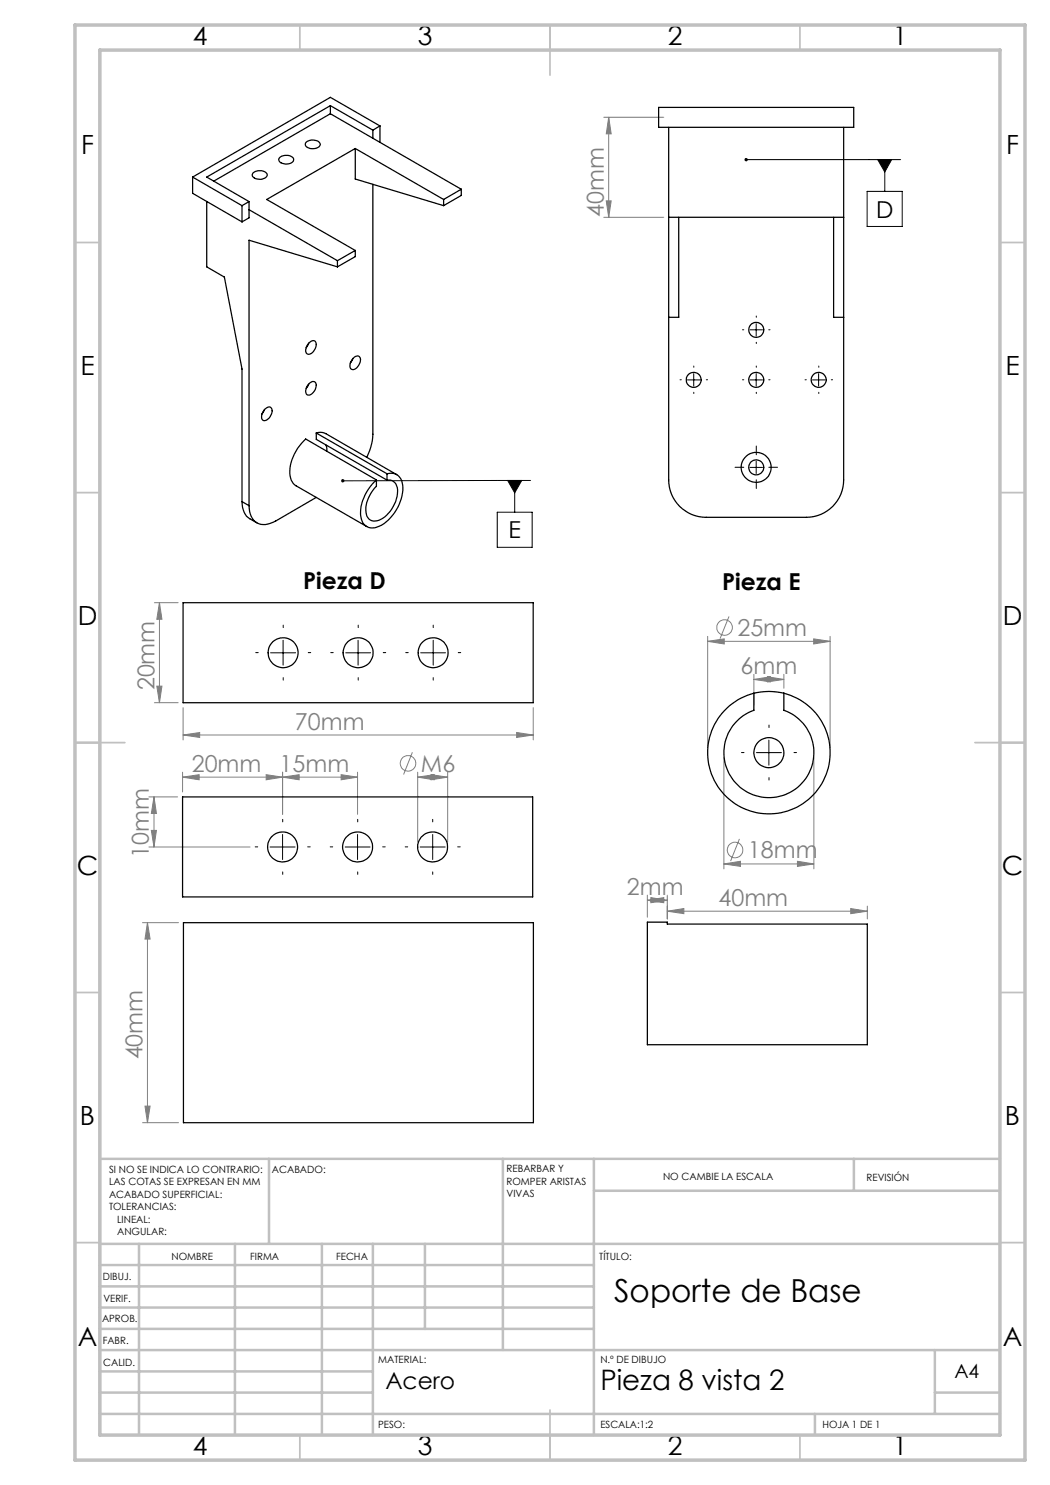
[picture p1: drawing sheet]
<svg xmlns="http://www.w3.org/2000/svg" width="210mm" height="297mm" viewBox="0 0 210 297" stroke-linecap="round" stroke-linejoin="round" font-family="sans-serif">
<g fill="none" stroke="#808080" stroke-width=".2">
<path d="M120.8 23.5h12M121.7 23.5v20M121.7 23.5l.5 3.3h-1zM120.8 43.5h12M121.2 40.2h1l-.5 3.3zM30.9 120.5h4.7M31.4 137.2h1l-.5 3.3zM31.9 120.5v20M31.9 120.5l.5 3.4h-1zM141.5 128.3l3.4-.5v1zM141.5 127.3v22.2M141.5 128.3h24.5"/>
<path d="M145.8 123.3l-1.8 4.4M150.8 135.9l3.3-.5v1zM150.8 134.9v6.1M150.8 135.9h6M153.5 135.4l3.3 .5-3.3 .5zM156.8 134.9v2.8M162.7 127.8l3.3 .5-3.3 .5zM166 127.3v22.2M29.8 159.4h5.7M30.8 159.4l.5 3.3h-1zM30.8 159.4v10M30.9 140.5h4.7"/>
<path d="M36.5 155.4l3.3-.5v1.1zM36.5 155.4h35M36.5 154.4v4M36.6 147l3.3-.5v1zM36.6 141.5v6.5M36.6 147h70M53.2 154.9l3.3 .5-3.3 .6zM56.5 155.4l3.3-.5v1.1zM56.5 154.4v8.5M68.2 154.9l3.3 .5-3.3 .6zM71.5 154.4v8.5M82.5 150.5l-1.8 4.4"/>
<path d="M83.5 155.4l3.3-.5v1.1zM83.5 154.4v14M83.5 155.4h6M86.2 154.9l3.3 .5-3.3 .6zM89.5 154.4v14M103.3 146.5l3.3 .5-3.3 .5zM106.6 141.5v6.5M144.8 151.5v22.3M162.8 151.5v22.3M29.8 169.4h20.2M30.3 166.1h1l-.5 3.3zM129.5 179v4.4"/>
<path d="M130.2 179.5l3.3 .6-3.3 .4zM133.5 179v4.8M144.8 172.8l3.3-.5v1zM144.8 172.8h18M147.9 167.8l-1.8 4.4M159.5 172.3l3.3 .5-3.3 .5zM28.5 184.5h7.2M29.5 184.5v40M29.5 184.5l.5 3.3h-1zM129.5 180.1l3.3-.6v1zM129.5 180.1h4M133.5 182.2l3.3-.5v1z"/>
<path d="M133.5 182.2h40M170.1 181.7l3.4 .5-3.4 .5zM173.5 181.2v2.6M28.5 224.5h7.2M29 221.2h1l-.5 3.3z"/>
<circle cx="144.9" cy="125.5" r="1.55"/>
<circle cx="81.6" cy="152.7" r="1.55"/>
<circle cx="147" cy="170" r="1.55"/>
</g>
<g fill="none" stroke="#000" stroke-width=".2">
<path d="M149.2 31.9h30.9M173.4 38.3h7v7h-7zM175.5 31.9h2.8l-1.3 2.5zM177 31.9v6.4M137.5 76h2.5M138.7 74.7v2.5M150 76h2.5M150 66h2.5M151.2 64.7v2.5M151.2 74.7v2.5M162.5 76h2.5M163.7 74.7v2.5"/>
<path d="M101.5 96.1h2.9l-1.5 2.5zM102.9 96.1v6.3M106.1 96.1l-37.6 .1M150 93.5h2.5M151.2 92.2v2.5M99.4 102.4h7v7.1h-7zM54.1 130.6h5M56.6 128.1v4.9M69.1 130.6h5M71.6 128.1v4.9M84.1 130.6h5M86.6 128.1v4.9"/>
<path d="M151.3 150.5h5M153.8 148v5M54 169.4h5M56.5 166.9v5M69 169.4h5M71.5 166.9v5M84 169.4h5M86.5 166.9v5"/>
</g>
<g fill="none" stroke="#000" stroke-width=".2" stroke-dasharray="15.2 1.3 1.3 1.3">
<path d="M136.3 76h-.3M138.8 73.5v-.3M138.8 78.5v.2M141.3 76h.2M148.8 76h-.3M148.8 66h-.3M151.3 73.5v-.3M151.3 78.5v.2M151.3 63.5v-.3M151.3 68.5v.2M153.8 76h.2M153.8 66h.2"/>
<path d="M161.3 76h-.3M163.8 73.5v-.3M163.8 78.5v.2M166.3 76h.2M148.8 93.5h-1.8M151.3 91v-1.8M151.3 96v1.7M153.8 93.5h1.7M51.6 130.5h-.5M56.6 135.5v.5M56.6 125.5v-.5M61.6 130.5h.5"/>
<path d="M66.6 130.5h-.5M71.6 135.5v.5M71.6 125.5v-.5M76.6 130.5h.5M81.6 130.5h-.5M86.6 135.5v.5M86.6 125.5v-.5M91.6 130.5h.5M148.8 150.5h-.5M153.8 155.5v.5M153.8 145.5v-.5M158.8 150.5h.5"/>
<path d="M51.5 169.4h-.5M56.5 174.4v.5M56.5 164.4v-.5M61.5 169.4h.5M66.5 169.4h-.5M71.5 174.4v.5M71.5 164.4v-.5M76.5 169.4h.5M81.5 169.4h-.5M86.5 174.4v.5M86.5 164.4v-.5M91.5 169.4h.5"/>
</g>
<g fill="none" stroke="#c0c0c0" stroke-width=".35">
<path d="M60 5v5M110 5v10M160 5v5M15 48.5h5M200 48.5h5M15 98.5h5M200 98.5h5M15 148.5h10M195 148.5h10M15 198.5h5M200 198.5h5M15 248.5h5"/>
<path d="M200 248.5h5M60 287v5M110 282v10M160 287v5"/>
</g>
<g fill="none" stroke="#c0c0c0" stroke-width=".5">
<path d="M53.8 231.8v17M100.6 231.8v38.2M118.8 231.8v55.2M118.8 238.2h81.2M170.8 231.8v6.4M200 231.8h-180v55.2M20 248.8h180M20 257.3h98.8M20 253h98.8M27.8 248.8v38.2M47 248.8v38.2M64.4 248.8v38.2"/>
<path d="M74.6 248.8v38.2M85 248.8v17M20 265.8h98.8M20 261.5h98.8M20 278.5h54.6M20 274.3h54.6M20 270h180M187 278.5h13M187 270v12.8M20 282.8h180M163 282.8v4.2"/>
</g>
<path d="M15 5h190v287h-190zM20 10h180v277h-180z" fill="none" stroke="#c0c0c0" stroke-width=".7"/>
<path d="M101.5 96.1l1.4 2.5 1.5-2.5zM68.3 95.9l-.1 .3h.3h-.3a.33 .33 0 0 0 .5 .2 .33 .33 0 0 0 .1-.5 .33 .33 0 0 0-.5 0zM175.5 31.9l1.5 2.5 1.3-2.5zM149 31.6l-.1 .3h.3h-.3a.34 .34 0 0 0 .4 .3 .34 .34 0 0 0 .3-.4 .34 .34 0 0 0-.6-.2z" fill="#000"/>
<g fill="#808080">
<path d="M83.5 155.4l3.3-.5v1.1zM86.2 154.9l3.3 .5-3.3 .6z"/>
<path d="M56.5 155.4l3.3-.5v1.1zM68.2 154.9l3.3 .5-3.3 .6zM133.5 182.2l3.3-.5v1zM170.1 181.7l3.4 .5-3.4 .5zM129.5 180.1l3.3-.6v1zM130.2 179.5l3.3 .6-3.3 .4z"/>
<path d="M103.3 146.5l3.3 .5-3.3 .5zM36.6 147l3.3-.5v1z"/>
<path d="M53.2 154.9l3.3 .5-3.3 .6zM36.5 155.4l3.3-.5v1.1z"/>
<path d="M153.5 135.4l3.3 .5-3.3 .5zM150.8 135.9l3.3-.5v1z"/>
<path d="M30.3 166.1h1l-.5 3.3zM30.8 159.4l.5 3.3h-1z"/>
<path d="M121.7 23.5l.5 3.3h-1zM121.2 40.2h1l-.5 3.3zM29.5 184.5l.5 3.3h-1zM29 221.2h1l-.5 3.3z"/>
<path d="M31.9 120.5l.5 3.4h-1zM31.4 137.2h1l-.5 3.3z"/>
<path d="M144.8 172.8l3.3-.5v1zM159.5 172.3l3.3 .5-3.3 .5z"/>
<path d="M141.5 128.3l3.4-.5v1zM162.7 127.8l3.3 .5-3.3 .5z"/>
</g>
<g fill="none" stroke="#000" stroke-width=".25">
<path d="M38.5 35.4l9.9 5.7M38.5 35.4v3.3l9.9 5.7M50.6 34.6a1.87 1.87 0 0 1 2.8 .4 1.79 1.79 0 0 1-2.9 .3l-.1-.4zM56 31.5a2.07 2.07 0 0 1 2.7 .2 1.07 1.07 0 0 1-1.3 1.1 1.18 1.18 0 0 1-1.6-1.1zM61.2 28.4a1.92 1.92 0 0 1 2.9 .5 1.74 1.74 0 0 1-2.6 .6l-.4-.5zM66.1 22.8l-23.3 13.4M66.1 22.8l8.5 4.9M66.1 21.1l-24.8 14.3 8.5 4.9M66.1 21.1l8.5 4.9M66.1 21.1v1.7M71 29.7l17.7 10.2M71 29.7l-17.7 10.2 17.7 10.2"/>
<path d="M71 29.7v6.1l17.7 5.3M74.6 36.9v50a11.2 11.2 0 0 1-1.3 4.6M74.6 27.7l17.7 10.1M74.6 26v1.7M76 25.2l-9.9-5.7-27.6 15.9M76 25.2l-1.4 .8M76 25.2v3.3M88.7 39.9v1.2M92.3 37.8l-3.6 2.1M92.3 37.8v1.3l-3.6 2M131.7 21.5h39v4h-39zM133.7 25.5v70.5a7.5 7.5 0 0 0 7.6 7.5h20a7.5 7.5 0 0 0 7.4-7.5v-70.5"/>
<path d="M41.3 40.3v13.1l3.6 2 3.5 18.4v26.5M48.4 41.1v3.3M49.8 40.3v3.3l-1.4 .8M49.8 41.9l17.7 10.2M49.8 40.3l-1.4 .8M67.5 53.4l-17.7-5.4v53.1M67.5 52.1v1.3M71 50.1l-3.5 2M71 50.1v1.2l-3.5 2.1M133.7 43.5h35M135.7 43.5v20h-2M166.7 43.5v20h2"/>
<path d="M61.7 68.6l-.5 .9M61.7 76.8l-.5 .9M61.8 68.6a.77 .77 0 0 1 1-.5 .77 .77 0 0 1 .4 1.1 1.84 1.84 0 0 1-1.6 1.6 1.11 1.11 0 0 1-.2-1.7zM62 76.5a.72 .72 0 0 1 1-.1 .72 .72 0 0 1 .2 .9 1.68 1.68 0 0 1-1.8 1.6 1.82 1.82 0 0 1 .6-2.4zM70.6 71.7l-.5 .9M70.6 71.6a.77 .77 0 0 1 .9-.4 .77 .77 0 0 1 .6 .7 1.97 1.97 0 0 1-1.7 2 1.11 1.11 0 0 1-.1-1.7zM52.9 81.9l-.5 .9M53 81.8l.2-.1a.72 .72 0 0 1 1-.2 .72 .72 0 0 1 .2 .9 1.73 1.73 0 0 1-1.8 1.7 1.64 1.64 0 0 1 .4-2.3zM63.3 99.5l-8.2 4.7a3.6 3.6 0 0 1-4.1 .1l-.6-.7-.3-.8-.3-1.7M63.3 86.6l.8-.1 1.1 .2 14.1 8.2M63.3 86.6v1.3l14.1 8.1M63.3 86.6l14.1 8.2"/>
<path d="M65.2 89l.2 1.3M75.3 96l-14.2-8.2a9.1 9.1 0 0 0-3.1 7.4l.5 1.2 .7 .8 14.1 8.1M75.3 96v1.3a5.7 5.7 0 0 0-1.7 6.2 1.98 1.98 0 0 0 2.9 .2 6.9 6.9 0 0 0 2.9-6.2 1.76 1.76 0 0 0-2-1.5M77.4 94.8a2.36 2.36 0 0 1 3.1 2.2 8.9 8.9 0 0 1-4.6 8.2 2.45 2.45 0 0 1-2.6 .1 2.45 2.45 0 0 1-1.2-2.4 9.4 9.4 0 0 1 3.2-6.9M77.4 94.8v1.2M48.4 100.3a3.8 3.8 0 0 0 1.6 3.4l1.4 .9M48.4 100.3l1.4 .8M36.6 120.5h70v20h-70zM150.8 138.6v3.5a9 9 0 0 0-4.3 13.8 9 9 0 0 0 14.5 0 9 9 0 0 0-4.2-13.8v-3.5M150.8 138.6a12.3 12.3 0 0 0-7.1 18.9 12.3 12.3 0 0 0 20.1 0 12.3 12.3 0 0 0-7-18.9M150.8 138.6a12.9 12.9 0 0 1 6 0M36.5 159.4h70v20h-70z"/>
<path d="M36.7 184.5h70v40h-70zM129.5 184.4h4v.4h40v24.1h-44z"/>
<circle cx="138.7" cy="76" r="1.5"/>
<circle cx="151.2" cy="76" r="1.51"/>
<circle cx="151.3" cy="66" r="1.5"/>
<circle cx="163.7" cy="76" r="1.5"/>
<circle cx="151.2" cy="93.5" r="3"/>
<circle cx="151.3" cy="93.5" r="1.5"/>
<circle cx="56.6" cy="130.5" r="3"/>
<circle cx="71.6" cy="130.5" r="3"/>
<circle cx="86.6" cy="130.5" r="2.99"/>
<circle cx="153.8" cy="150.5" r="3"/>
<circle cx="56.5" cy="169.4" r="3"/>
<circle cx="71.5" cy="169.4" r="3"/>
<circle cx="86.5" cy="169.4" r="2.99"/>
</g>
<text font-size="6.3" x="122.8" y="260.4">Soporte de Base</text>
<text font-size="5.6" x="120.1" y="277.9">Pieza 8 vista 2</text>
<g font-size="5.3">
<text x="38.5" y="9">4</text>
<text x="83.5" y="9">3</text>
<text x="133.6" y="9">2</text>
<text x="178.6" y="9">1</text>
<text x="16.2" y="30.8">F</text>
<text x="201.2" y="30.8">F</text>
<text x="16.1" y="75">E</text>
<text x="201.1" y="75">E</text>
<text x="15.5" y="125">D</text>
<text x="200.5" y="125">D</text>
<text x="15.4" y="175">C</text>
<text x="200.4" y="175">C</text>
<text x="16" y="225">B</text>
<text x="201" y="225">B</text>
<text x="15.5" y="269.3">A</text>
<text x="200.5" y="269.3">A</text>
<text x="38.5" y="291">4</text>
<text x="83.5" y="291">3</text>
<text x="133.6" y="291">2</text>
<text x="178.6" y="291">1</text>
</g>
<g font-size="4.7" fill="#808080">
<text x="120.7" y="43.4" transform="rotate(-90 120.7 43.4)">40mm</text>
<text x="147.5" y="127.2">25mm</text>
<text x="148.1" y="134.8">6mm</text>
<text x="30.9" y="138.1" transform="rotate(-90 30.9 138.1)">20mm</text>
<text x="59" y="146">70mm</text>
<text x="38.4" y="154.4">20mm</text>
<text x="55.9" y="154.4">15mm</text>
<text x="84.2" y="154.4">M6</text>
<text x="29.8" y="171.6" transform="rotate(-90 29.8 171.6)">10mm</text>
<text x="149.6" y="171.7">18mm</text>
<text x="125.4" y="179">2mm</text>
<text x="143.7" y="181.2">40mm</text>
<text x="28.5" y="211.9" transform="rotate(-90 28.5 211.9)">40mm</text>
</g>
<g font-size="4.7">
<text x="175.2" y="43.5">D</text>
<text x="101.7" y="107.7">E</text>
<text x="60.6" y="117.9">Pieza D</text>
<text x="144.4" y="118">Pieza E</text>
<text x="77.1" y="277.9">Acero</text>
</g>
<text font-size="3.9" x="190.9" y="275.5">A4</text>
<g font-size="2">
<text x="21.8" y="234.6">SI NO SE INDICA LO CONTRARIO:</text>
<text x="21.8" y="237.1">LAS COTAS SE EXPRESAN EN MM</text>
<text x="21.8" y="239.6">ACABADO SUPERFICIAL:</text>
<text x="54.4" y="234.6">ACABADO:</text>
<text x="101.3" y="234.5">REBARBAR Y</text>
<text x="101.3" y="237">ROMPER ARISTAS</text>
<text x="101.3" y="239.5">VIVAS</text>
<text x="132.6" y="236">NO CAMBIE LA ESCALA</text>
<text x="173.3" y="236.2">REVISIÓN</text>
<text x="21.8" y="242.1">TOLERANCIAS:</text>
<text x="23.4" y="244.6">LINEAL:</text>
<text x="23.4" y="247.1">ANGULAR:</text>
<text x="34.3" y="252">NOMBRE</text>
<text x="50" y="251.9">FIRMA</text>
<text x="67.2" y="251.9">FECHA</text>
<text x="119.9" y="251.9">TÍTULO:</text>
<text x="20.6" y="256.1">DIBUJ.</text>
<text x="20.7" y="260.3">VERIF.</text>
<text x="20.4" y="264.4">APROB.</text>
<text x="20.5" y="268.8">FABR.</text>
<text x="20.7" y="273.1">CALID.</text>
<text x="75.6" y="272.5">MATERIAL:</text>
<text x="120.1" y="272.5">N.º DE DIBUJO</text>
<text x="75.6" y="285.5">PESO:</text>
<text x="120.1" y="285.6">ESCALA:1:2</text>
<text x="164.5" y="285.6">HOJA 1 DE 1</text>
</g>
</svg>
